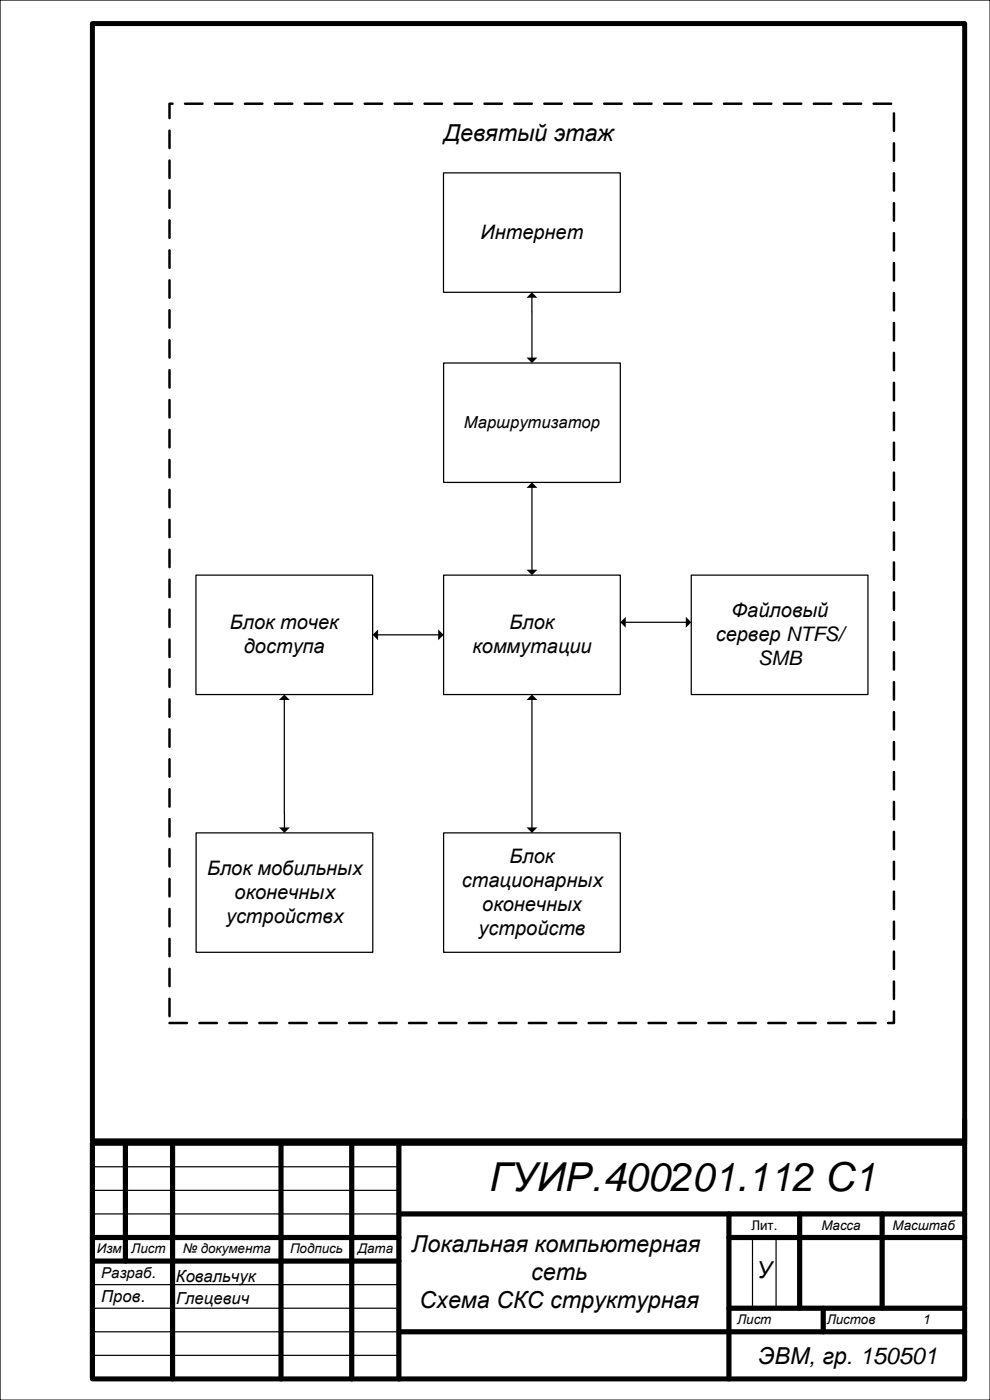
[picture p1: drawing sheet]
<svg xmlns="http://www.w3.org/2000/svg" width="210mm" height="297mm" viewBox="0 0 210 297" stroke-linecap="round" stroke-linejoin="round" font-family="sans-serif">
<g fill="none" stroke="#000" stroke-width=".26">
<path d="M0 0h210v297h-210zM94.1 36.7h37.5v25.3h-37.5zM94.1 77h37.5v25.3h-37.5zM112.8 62.9v13.2M112.8 103.3v17.8M41.6 122h37.4v25.3h-37.4zM80 134.7h13.2M94.1 122h37.5v25.3h-37.5zM132.5 132h13.2M146.6 122h37.5v25.3h-37.5zM60.3 148.3v27.4M112.8 148.4v27.2"/>
<path d="M41.6 176.7h37.5v25.3h-37.5zM94.1 176.7h37.5v25.3h-37.5z"/>
</g>
<g fill="none" stroke="#000" stroke-width="1.1">
<path d="M19.6 5h185v237h-185zM204.6 237.5v55h-185M26.6 242.5v25M36.6 242.5v50M59.6 242.5v50M74.6 242.5v50M84.6 257.5h120M84.6 242.5v50M154.6 257.5v35M169.6 257.5v20M187.1 257.5v20M204.6 242.5h-185v49.7"/>
<path d="M19.6 262.5h65M19.6 267.5h65M154.6 262.5h50M154.6 277.5h50M174.6 277.5v5M84.7 282.5h119.9"/>
</g>
<path d="M19.6 247.5h65M19.6 252.5h65M19.6 257.5h65M19.6 272.5h65M19.6 277.5h65M159.6 262.5v15M164.6 262.5v15M19.6 282.5h65.1M19.6 287.5h65M19.6 292.5h65" fill="none" stroke="#000" stroke-width=".25"/>
<path d="M111.7 63.2l1.1-1.2 1.2 1.2zM111.7 75.8h2.3l-1.2 1.2zM111.7 103.5l1.1-1.2 1.2 1.2zM79 134.7l1.2-1.2v2.3zM92.9 133.5l1.2 1.2-1.2 1.1zM111.7 120.8h2.3l-1.2 1.2zM131.6 132l1.1-1.2v2.4zM145.5 130.8l1.1 1.2-1.1 1.2zM60.3 147.3l1.2 1.2h-2.4zM111.7 148.5l1.1-1.2 1.2 1.2zM59.2 175.5h2.3l-1.2 1.2zM111.7 175.5h2.3l-1.2 1.2z" fill="#000"/>
<path d="M36 22h153.6v195h-153.6z" fill="none" stroke="#000" stroke-width=".53" stroke-dasharray="3.7 2.6"/>
<text font-size="8.5" x="103.8" y="252.7">ГУИР.400201.112 C1</text>
<g font-size="5">
<text x="94.1" y="30">Девятый этаж</text>
<text x="87.3" y="265.6">Локальная компьютерная</text>
<text x="112.7" y="271.5">сеть</text>
<text x="160.6" y="271">У</text>
<text x="89" y="277.4">Схема СКС структурная</text>
<text x="160.8" y="289.3">ЭВМ, гр. 150501</text>
</g>
<g font-size="4.2">
<text x="101.9" y="50.6">Интернет</text>
<text x="155.1" y="130.9">Файловый</text>
<text x="48.8" y="133.4">Блок точек</text>
<text x="108.1" y="133.4">Блок</text>
<text x="151.8" y="135.9">сервер NTFS/</text>
<text x="51.7" y="138.5">доступа</text>
<text x="100.2" y="138.5">коммутации</text>
<text x="160.8" y="141">SMB</text>
<text x="43.9" y="185.5">Блок мобильныx</text>
<text x="108.1" y="183">Блок</text>
<text x="49.8" y="190.6">оконечныx</text>
<text x="98" y="188.1">стационарныx</text>
<text x="47.9" y="195.7">устройствx</text>
<text x="102.3" y="193.2">оконечных</text>
<text x="101.5" y="198.2">устройств</text>
</g>
<g font-size="3.5">
<text x="98.4" y="90.7">Маршрутизатор</text>
<text x="37.3" y="272">Ковальчук</text>
<text x="21.5" y="276.1">Пров.</text>
<text x="37.4" y="276.6">Глецевич</text>
</g>
<text font-size="3.2" x="21.5" y="271">Разраб.</text>
<g font-size="2.8">
<text x="159.4" y="260.9">Лит.</text>
<text x="174.2" y="260.9">Масса</text>
<text x="189.3" y="260.9">Масштаб</text>
<text x="20.5" y="265.9">Изм</text>
<text x="27.8" y="265.9">Лист</text>
<text x="38.8" y="265.9">№ документа</text>
<text x="61.5" y="265.9">Подпись</text>
<text x="75.9" y="265.9">Дата</text>
<text x="156.3" y="280.9">Лист</text>
<text x="175.3" y="280.9">Листов</text>
<text x="195.8" y="280.9">1</text>
</g>
</svg>
